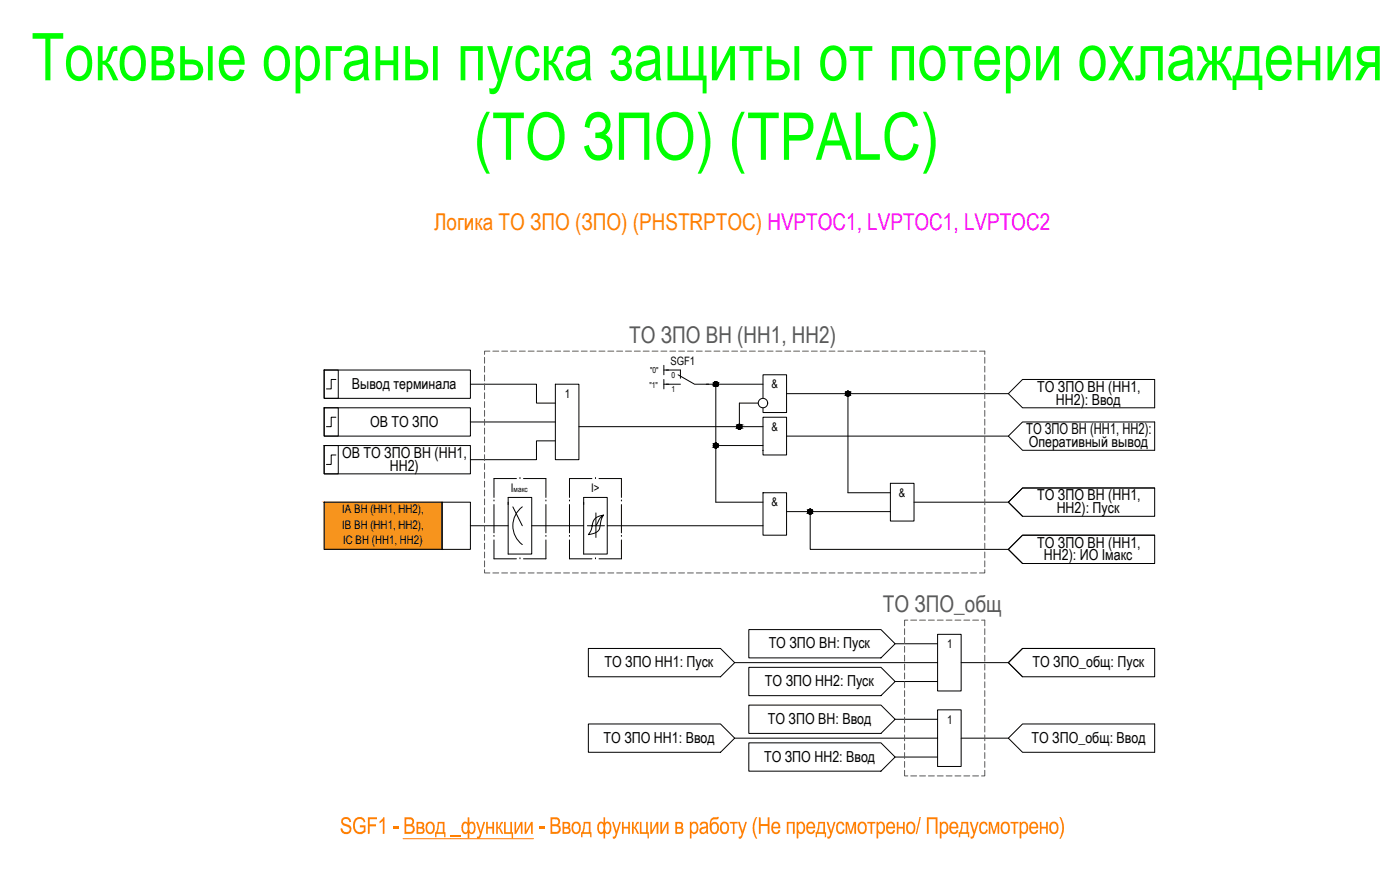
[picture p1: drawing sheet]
<svg xmlns="http://www.w3.org/2000/svg" width="1099mm" height="702mm" viewBox="0 0 1099 702" stroke-linecap="round" stroke-linejoin="round" font-family="sans-serif">
<!-- layer: 0 -->
<g fill="none" stroke="#000" stroke-width=".78">
<path d="M254 290h12v23h-12zM254 290h115v23h-115zM264 298h-4v7h-4M521 287v7M521 298v7M521 290h4M803 298h103v22h-103l-12-11zM369 302h52v14h15M436 302h18v59h-18zM521 302h4M554 302h45M562 302v48h37"/>
<path d="M595 316h-15v19M599 313v-19h18v30h-18v-4M617 309h174M666 309v78h33M254 320h12v22h-12zM254 320h115v22h-115zM264 327h-4v8h-4M369 331h67M454 335h145M599 327h18v30h-18zM254 350h12v22h-12zM254 350h115v22h-115z"/>
<path d="M264 357h-4v8h-4M436 346h-15v15h-52M562 350v44h37M617 342h174M791 342l12-11h103v22h-103zM699 379h18v30h-18zM254 394h93v37h-93zM347 394h22v37h-22zM399 394v41h18v-45h-18v6M403 398l7 15M410 398a19 19 0 0 0 0 29M458 394v41h19v-45h-19v6"/>
<path d="M599 387h18v33h-18zM717 394h74M803 383h103v22h-103l-12-11zM906 383h-103l-12 11 12 11M369 413h30M417 413h41M468 413h6M468 403v19M474 404a23 23 0 0 0-4 11 10 10 0 0 1-8 5 23 23 0 0 0 4-11 9 9 0 0 1 8-5l-3 3-3 6h-7M477 413h122M617 402h82M636 402v29h155l12-11h103v22h-103l-12-11"/>
<path d="M906 420h-103l-12 11 12 11M588 494h103l12 11-12 11h-103zM736 498h18v44h-18zM462 509h104l11 11-11 11h-104zM703 505h33M803 509h103v22h-103l-12-11zM906 509h-103l-12 11 12 11M577 520h159M588 524h103l12 11-12 11h-103zM703 535h33M754 520h37"/>
<circle cx="562" cy="302" r="1.8"/>
<circle cx="599" cy="316" r="4"/>
<circle cx="666" cy="309" r="1.8"/>
<circle cx="580" cy="335" r="1.8"/>
<circle cx="562" cy="350" r="1.8"/>
<circle cx="636" cy="402" r="1.8"/>
</g>
<g fill="none" stroke="#000" stroke-width=".78">
<path d="M523 290h11v7M532 294l13 8h11M523 302h11M405 376h-17v14M408 376h.1M411 376h17v14M465 376h-18v14M467 376h.1M470 376h18v14M388 393h.1M388 396v22M428 393h.1"/>
<path d="M428 396v22M447 393h.1M447 396v22M488 393h.1M488 396v22M388 421h.1M388 424v15h17M408 439h.1M428 421h.1M428 424v15h-17M447 421h.1M447 424v15h18"/>
<path d="M467 439h.1M488 421h.1M488 424v15h-18"/>
</g>
<!-- layer: 0 -->
<g fill="#000" stroke="#000" stroke-width=".78">
<path d="M561 300h1zM561 303h1zM665 311h1zM665 307h1zM580 337h1zM580 333h1zM561 352h1zM561 348h1zM635 400h1z"/>
<path d="M561 300h1zM561 300h1z"/>
<path d="M561 300h2zM561 300h2z"/>
<path d="M561 300h2zM561 300h2z"/>
<path d="M561 300h2zM561 300h2z"/>
<path d="M561 303h1zM561 303h1z"/>
<path d="M561 303h2zM561 303h1z"/>
<path d="M561 303h2zM561 303h2z"/>
<path d="M561 300h2zM561 300h2z"/>
<path d="M561 303h2zM561 303h2z"/>
<path d="M561 300h2zM560 300h3z"/>
<path d="M561 303h2zM561 303h2z"/>
<path d="M560 300h3zM560 300h3z"/>
<path d="M560 303h3zM560 303h3z"/>
<path d="M560 300l3 1zM560 300l3 1z"/>
<path d="M560 303h3zM560 303h3z"/>
<path d="M560 301h3zM560 301h3z"/>
<path d="M560 303h3zM560 303h3z"/>
<path d="M560 301h4zM560 301h4z"/>
<path d="M560 302h3zM560 302l3 1z"/>
<path d="M560 301h4zM560 301h4z"/>
<path d="M560 302h4zM560 302h3z"/>
<path d="M560 301h4zM560 301h4z"/>
<path d="M560 302h4zM560 302h4z"/>
<path d="M560 301h4zM560 301h4z"/>
<path d="M560 301l4 1zM560 301l4 1z"/>
<path d="M560 302h4zM560 302h4z"/>
<path d="M560 302h4zM560 302h4z"/>
<path d="M560 302h4zM560 302h4z"/>
<path d="M665 311h1zM665 311h1z"/>
<path d="M665 307h1zM665 307h1z"/>
<path d="M665 307h1zM665 307h1z"/>
<path d="M665 307h1zM665 307h1z"/>
<path d="M665 311h1zM665 311h1z"/>
<path d="M665 307h1zM665 307h1z"/>
<path d="M665 311h1zM665 311h1z"/>
<path d="M665 307h2zM665 307h2z"/>
<path d="M665 311h1zM665 311h1z"/>
<path d="M665 307l2 1zM664 308h3z"/>
<path d="M665 310h2zM665 310l1 1z"/>
<path d="M664 308h3zM664 308h3z"/>
<path d="M664 310h3zM664 310h3z"/>
<path d="M664 308h3zM664 308h3z"/>
<path d="M664 310h3zM664 310h3z"/>
<path d="M664 308h3zM664 308h3z"/>
<path d="M664 310h3zM664 310h3z"/>
<path d="M664 308h3zM664 308h3z"/>
<path d="M664 310h3zM664 310h3z"/>
<path d="M664 308h3zM664 308h3z"/>
<path d="M664 310h3zM664 310h3z"/>
<path d="M664 308h3zM664 308h3z"/>
<path d="M664 310h3zM664 310h3z"/>
<path d="M664 308l3 1zM664 308l3 1z"/>
<path d="M664 309h3zM664 309l3 1z"/>
<path d="M664 309h3zM664 309h3z"/>
<path d="M664 309h3zM664 309h3z"/>
<path d="M664 309h3zM664 309h3z"/>
<path d="M664 309h3zM664 309h3z"/>
<path d="M664 309h3zM664 309h3z"/>
<path d="M580 337h1zM580 337h1z"/>
<path d="M580 333h1zM580 333h1z"/>
<path d="M580 333h1zM580 333h1z"/>
<path d="M580 333h1zM580 333h1z"/>
<path d="M580 337h1zM580 337h1z"/>
<path d="M580 333h1zM579 333h2z"/>
<path d="M580 337h1zM580 337h1z"/>
<path d="M579 333h2zM579 333h2z"/>
<path d="M579 336h2zM579 336l2 1z"/>
<path d="M579 333h3zM579 333h3z"/>
<path d="M579 336h2zM579 336h2z"/>
<path d="M579 333l3 1zM579 334h3z"/>
<path d="M579 336h3zM579 336h2z"/>
<path d="M579 334h3zM579 334h3z"/>
<path d="M579 336h3zM579 336h3z"/>
<path d="M579 334h3zM579 334h3z"/>
<path d="M579 336h3zM579 336h3z"/>
<path d="M579 334h3zM579 334h3z"/>
<path d="M579 336h3zM579 336h3z"/>
<path d="M579 334h3zM579 334h3z"/>
<path d="M579 336h3zM579 336h3z"/>
<path d="M579 334h3zM579 334h3z"/>
<path d="M579 336h3zM579 336h3z"/>
<path d="M579 334l3 1zM579 334l3 1z"/>
<path d="M579 335h3zM579 335l3 1z"/>
<path d="M579 335h3zM579 335h3z"/>
<path d="M579 335h3zM579 335h3z"/>
<path d="M579 335h3zM579 335h3z"/>
<path d="M579 335h3zM579 335h3z"/>
<path d="M579 335h3zM579 335h3z"/>
<path d="M561 348h1zM561 348h1z"/>
<path d="M561 348h2zM561 348h2z"/>
<path d="M561 351h1zM561 351l1 1z"/>
<path d="M561 348h2zM561 348h2z"/>
<path d="M561 351h2zM561 351h1z"/>
<path d="M561 348h2zM561 348h2z"/>
<path d="M561 351h2zM561 351h2z"/>
<path d="M561 348h2zM561 348h2z"/>
<path d="M561 351h2zM561 351h2z"/>
<path d="M561 348h2zM561 348h2z"/>
<path d="M561 351h2zM561 351h2z"/>
<path d="M560 348l3 1zM560 348l3 1z"/>
<path d="M560 351h3zM560 351h3z"/>
<path d="M560 349h3zM560 349h3z"/>
<path d="M560 351h3zM560 351h3z"/>
<path d="M560 349h3zM560 349h3z"/>
<path d="M560 351h3zM560 351h3z"/>
<path d="M560 349h4zM560 349h4z"/>
<path d="M560 351h3zM560 351h3z"/>
<path d="M560 349h4zM560 349h4z"/>
<path d="M560 350h4zM560 350l3 1z"/>
<path d="M560 349h4zM560 349h4z"/>
<path d="M560 350h4zM560 350h4z"/>
<path d="M560 349l4 1zM560 349l4 1z"/>
<path d="M560 350h4zM560 350h4z"/>
<path d="M560 350h4zM560 350h4z"/>
<path d="M560 350h4zM560 350h4z"/>
<path d="M560 350h4zM560 350h4z"/>
<path d="M635 400h2zM635 400h2z"/>
<path d="M635 400h2zM635 400h2z"/>
<path d="M635 400h2zM635 400h2z"/>
<path d="M635 403h1zM635 403h1z"/>
<path d="M635 403h2zM635 403h1z"/>
<path d="M635 403h2zM635 403h2z"/>
<path d="M635 400h2zM635 400h2z"/>
<path d="M635 403h2zM635 403h2z"/>
<path d="M635 400h2zM635 400h2z"/>
<path d="M635 403h2zM635 403h2z"/>
<path d="M635 400h2zM635 400h2z"/>
<path d="M635 403h2zM635 403h2z"/>
<path d="M634 400l3 1zM634 400l3 1z"/>
<path d="M634 403h3zM634 403h3z"/>
<path d="M634 401h4zM634 401h4z"/>
<path d="M634 403h3zM634 403h3z"/>
<path d="M634 401h4zM634 401h4z"/>
<path d="M634 402h4zM634 402l3 1z"/>
<path d="M634 401h4zM634 401h4z"/>
<path d="M634 402h4zM634 402h4z"/>
<path d="M634 401h4zM634 401h4z"/>
<path d="M634 402h4zM634 402h4z"/>
<path d="M634 401h4zM634 401h4z"/>
<path d="M634 401l4 1zM634 401l4 1z"/>
<path d="M634 402h4zM634 402h4z"/>
<path d="M634 402h4zM634 402h4z"/>
<path d="M634 402h4zM634 402h4z"/>
</g>
<path d="M254 394l93 37v-37zM254 394l93 37h-93z" fill="#f7941d" stroke="#f7941d" stroke-width=".78"/>
<path d="M316 658h38M362 658h57" fill="none" stroke="#ff7f00" stroke-width=".78"/>
<g fill="#ff7f00">
<path d="M573 645h6v1h-2v8h-2v-8h-2z"/>
<path d="M579 645h2l2 8 2-8h1l-3 12-2 1h-1v-1l1-1 1-2z"/>
</g>
<path d="M588 553h103l12 12-12 11h-103zM736 557h18v45h-18zM462 568h104l11 11-11 11h-104zM577 579h159M703 565h33M754 579h37M791 579l12-11h103v22h-103zM588 583h103l12 11-12 11h-103zM703 594h33" fill="none" stroke="#000" stroke-width=".78"/>
<g fill="none" stroke="#58595b" stroke-width=".78">
<path d="M385 276h-5v2M387 276h4M394 276h4M401 276h4M408 276h4M415 276h4M422 276h4M428 276h5M435 276h5M442 276h5M449 276h5M456 276h5"/>
<path d="M463 276h5M470 276h5M477 276h5M484 276h5M491 276h5M498 276h5M505 276h5M512 276h4M519 276h4M526 276h4M533 276h4M540 276h4"/>
<path d="M547 276h4M554 276h4M560 276h5M567 276h5M574 276h5M581 276h5M588 276h5M595 276h5M602 276h5M609 276h5M616 276h5M623 276h5"/>
<path d="M630 276h5M637 276h4M644 276h4M651 276h4M658 276h4M665 276h4M672 276h4M679 276h4M685 276h5M692 276h5M699 276h5M706 276h5"/>
<path d="M713 276h5M720 276h5M727 276h5M734 276h5M741 276h5M748 276h5M755 276h5M762 276h4M769 276h4v2M380 280v5M380 287v5M380 294v5"/>
<path d="M773 280v5M773 287v5M773 294v5M380 301v5M380 308v5M380 315v5M773 301v5M773 308v5M773 315v5M380 322v5M380 329v5M380 336v5"/>
<path d="M773 322v5M773 329v5M773 336v5M380 343v5M380 350v5M380 357v4M773 343v5M773 350v5M773 357v4M380 364v4M380 371v4M380 378v4"/>
<path d="M773 364v4M773 371v4M773 378v4M380 385v4M380 392v4M380 399v4M773 385v4M773 392v4M773 399v4M380 405v5M380 412v5M380 419v5"/>
<path d="M773 405v5M773 412v5M773 419v5M380 426v5M380 433v5M773 426v5M773 433v5M380 447v3h5M380 440v5M387 450h4M394 450h4M401 450h4"/>
<path d="M408 450h4M415 450h4M422 450h4M428 450h5M435 450h5M442 450h5M449 450h5M456 450h5M463 450h5M470 450h5M477 450h5M484 450h5"/>
<path d="M491 450h5M498 450h5M505 450h5M512 450h4M519 450h4M526 450h4M533 450h4M540 450h4M547 450h4M554 450h4M560 450h5M567 450h5"/>
<path d="M574 450h5M581 450h5M588 450h5M595 450h5M602 450h5M609 450h5M616 450h5M623 450h5M630 450h5M637 450h4M644 450h4M651 450h4"/>
<path d="M658 450h4M665 450h4M672 450h4M679 450h4M685 450h5M692 450h5M699 450h5M706 450h5M713 450h5M720 450h5M727 450h5M734 450h5"/>
<path d="M741 450h5M748 450h5M755 450h5M762 450h4M773 447v3h-4M773 440v5M710 493v5M713 487h-3v4M715 487h4M722 487h4M729 487h4M736 487h4"/>
<path d="M743 487h4M750 487h4M757 487h4M763 487h5M770 487h3v4M773 493v5M710 500v5M710 507v5M710 514v5M773 500v5M773 507v5M773 514v5"/>
<path d="M710 521v5M710 528v5M710 535v5M773 521v5M773 528v5M773 535v5M710 542v5M710 549v5M710 556v5M773 542v5M773 549v5M773 556v5"/>
<path d="M710 563v5M710 570v4M710 577v4M773 563v5M773 570v4M773 577v4M710 584v4M710 591v4M710 598v4M773 584v4M773 591v4M773 598v4"/>
<path d="M710 605v4h3M715 609h4M722 609h4M729 609h4M736 609h4M743 609h4M750 609h4M757 609h4M763 609h5M773 605v4h-3"/>
</g>
<g font-size="51.7" fill="#0f0">
<text x="25" y="63">Токовые органы пуска защиты от потери охлаждения</text>
<text x="372" y="125">(ТО ЗПО) (TPALC)</text>
</g>
<g font-size="18.1" fill="#ff7f00">
<text x="341" y="180">Логика ТО ЗПО (ЗПО) (PHSTRPTOC) HVPTOC1, LVPTOC1, LVPTOC2</text>
<text x="267" y="654">SGF1 - Ввод</text>
<text x="354" y="654">_функции - Ввод функции в работу</text>
<text x="590" y="654">(Не предусмотрено / Предусмотрено )</text>
</g>
<g font-size="18.1" fill="#58595b">
<text x="494" y="269">ТО ЗПО ВН (НН1, НН2)</text>
<text x="693" y="480">ТО ЗПО_общ</text>
</g>
<g font-size="11.9">
<text x="276" y="305">Вывод терминала</text>
<text x="814" y="308">ТО ЗПО ВН (НН1,</text>
<text x="829" y="318">НН2): Ввод</text>
<text x="291" y="335">ОВ ТО ЗПО</text>
<text x="805" y="341">ТО ЗПО ВН (НН1, НН2):</text>
<text x="807" y="351">Оперативный вывод</text>
<text x="269" y="359">ОВ ТО ЗПО ВН (НН1,</text>
<text x="306" y="369">НН2)</text>
<text x="814" y="393">ТО ЗПО ВН (НН1,</text>
<text x="829" y="403">НН2): Пуск</text>
<text x="814" y="430">ТО ЗПО ВН (НН1,</text>
<text x="819" y="440">НН2): ИО Iмакс</text>
<text x="603" y="509">ТО ЗПО ВН: Пуск</text>
<text x="474" y="524">ТО ЗПО НН1: Пуск</text>
<text x="810" y="524">ТО ЗПО_общ: Пуск</text>
<text x="600" y="539">ТО ЗПО НН2: Пуск</text>
<text x="603" y="568">ТО ЗПО ВН: Ввод</text>
<text x="474" y="583">ТО ЗПО НН1: Ввод</text>
<text x="810" y="583">ТО ЗПО_общ: Ввод</text>
<text x="600" y="598">ТО ЗПО НН2: Ввод</text>
</g>
<g font-size="9.3">
<text x="605" y="305">&amp;</text>
<text x="443" y="312">1</text>
<text x="605" y="338">&amp;</text>
<text x="401" y="386">I</text>
<text x="464" y="386">I&gt;</text>
<text x="706" y="390">&amp;</text>
<text x="605" y="397">&amp;</text>
<text x="269" y="403">IA ВН (НН1, НН2),</text>
<text x="269" y="415">IB ВН (НН1, НН2),</text>
<text x="269" y="427">IC ВН (НН1, НН2)</text>
<text x="743" y="509">1</text>
<text x="743" y="568">1</text>
</g>
<text font-size="9.1" x="526" y="286">SGF1</text>
<g font-size="6.5">
<text x="510" y="293">&quot;0&quot;</text>
<text x="527" y="296">0</text>
<text x="510" y="304">&quot;1&quot;</text>
<text x="527" y="308">1</text>
</g>
<text font-size="6.2" x="403" y="386">макс</text>
</svg>
